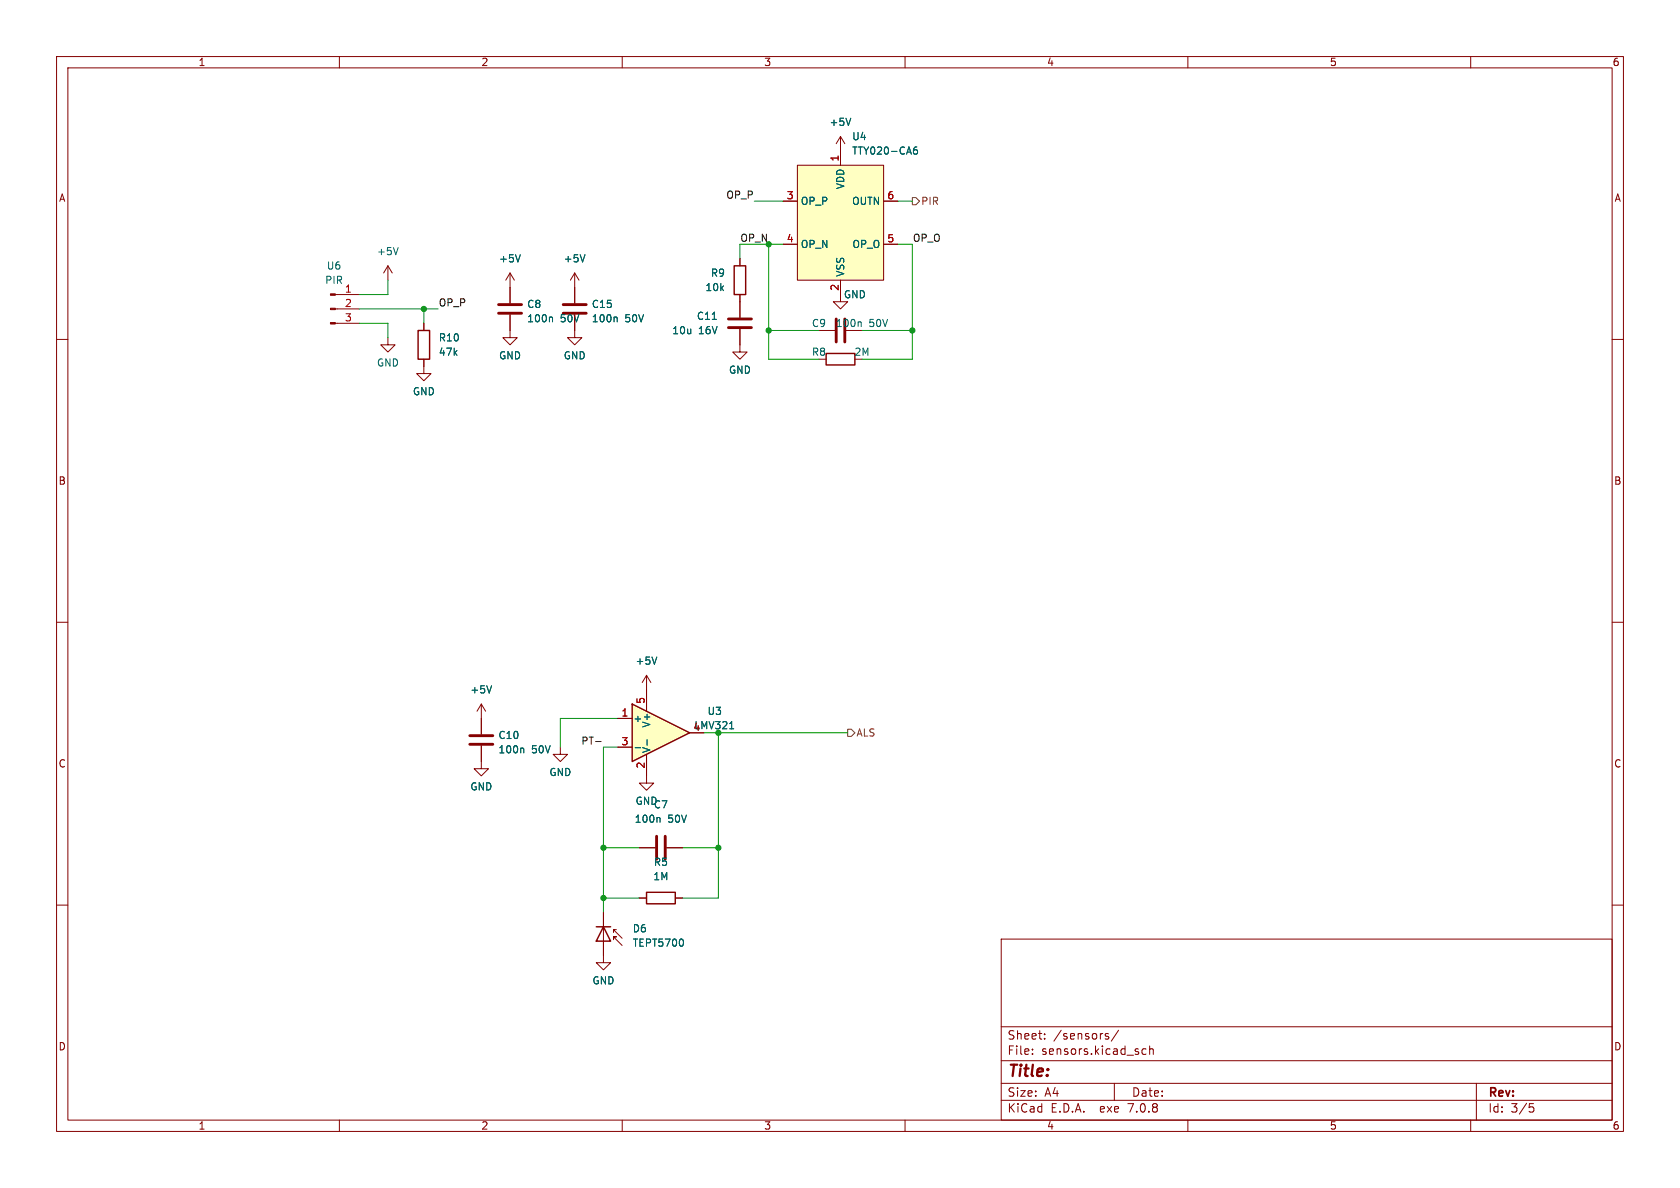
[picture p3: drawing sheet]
<svg xmlns="http://www.w3.org/2000/svg" width="297mm" height="210mm" viewBox="0 0 297 210" stroke-linecap="round" stroke-linejoin="round" font-family="sans-serif">
<g fill="none" stroke="#840000" stroke-width=".18">
<path d="M10 10h277v190h-277zM12 12h273v186h-273zM60 10v2M110 10v2M160 10v2M210 10v2M260 10v2M138.4 35.6h2.6M141 29.2h15.2v20.3h-15.2zM148.6 24.1l-.8 1.3M148.6 24.1v5.1M148.6 24.1l.8 1.3"/>
<path d="M156.2 35.6h2.5M10 60h2M68.6 59.7v1.3h1.2l-1.2 1.2-1.3-1.2h1.3M74.9 57.2v1.2M90.2 55.6v4.1h1.2l-1.2 1.3-1.3-1.3h1.3M90.2 48.3l-.8 1.2M90.2 48.3v5.3M90.2 48.3l.7 1.2M101.6 55.6v4.1h1.3l-1.3 1.3-1.3-1.3h1.3M101.6 48.3l-.8 1.2M101.6 48.3v5.3M101.6 48.3l.8 1.2"/>
<path d="M138.4 43.2h2.6M148.6 49.5v2.6M156.2 43.2h2.5M285 60h2M74.9 63.5v2.5h1.3l-1.3 1.3-1.2-1.3h1.2M10 110h2M285 110h2M10 160h2M113 149.9h2.8M113 158.8h1.3M117.9 149.9h2.7M119.4 158.8h1.2"/>
<path d="M285 160h2M106.7 161.3v8.9h1.2l-1.2 1.3-1.3-1.3h1.3M108.5 166.1v-.5h.5h-.5l1.5 1.5M108.5 164.3v.5M109 164.3h-.5l1.5 1.6M177 166h108v32h-108zM60 198v2M110 198v2M160 198v2M177 194.5h108M177 191.5h108M177 187.5h108"/>
<path d="M177 181.5h108M182.5 186.3v.1M182.5 185.5v.1M184.7 183.6v.1M184.7 182.8v.1M195.5 183.1l.5 .2v.2l-.2 .2-.4-.1M195.5 182.8h.5M197 191.5v3M197.7 182.1l-1.2 2M202.6 185.5l-.4-.1-.3 .3v.4l.1 .2h.6M203.2 185.5l.3-.1 .3 .1 .1 .9M203.2 184.9v1.5"/>
<path d="M210 198v2M260 198v2M261 191.5v6.5M270.4 195.1h.7M270.5 195.7h.4l.3 .3-.2 .5-.5 .1"/>
</g>
<path d="M88.1 55.4h4.1M88.1 53.8h4.1M99.6 55.4h4M99.6 53.8h4M116.1 147.8v4.1M117.6 147.8v4.1" fill="none" stroke="#840000" stroke-width=".51"/>
<path d="M150.4 20.9l-.4 1.3M162.1 26h-.4a.86 .86 0 0 0 0 1.2l.4-.1 .1-.4-.2-.2h-.4l-.1 .2M92 45l-.4 1.3M97.5 56l.2 .2v.7M103.4 45l-.4 1.3M108.9 56l.2 .2v.7M116.5 144.5l.2 .2v.7M120.8 166.2v.8" fill="none" stroke="#006464" stroke-width=".18"/>
<path d="M73.9 58.4h2v5.1h-2zM114.3 157.7h5.1v2.1h-5.1zM105.4 163.8h2.5M106.7 163.8l1.2 2.6h-2.5z" fill="none" stroke="#840000" stroke-width=".25"/>
<path d="M141 29.2h15.2v20.3h-15.2z" fill="#ffffc2" stroke="#ffffc2" stroke-width=".18"/>
<path d="M111.8 124.5l10.1 5-10.1 5.1z" fill="#ffffc2"/>
<path d="M129.8 47h2v5.1h-2zM146 62.5h5.1v2h-5.1zM111.8 124.5l10.1 5-10.1 5.1z" fill="none" stroke="#840000" stroke-width=".25"/>
<g fill="none" stroke="#840000" stroke-width=".18">
<path d="M138.4 35.6h2.6M148.6 26.7v2.5M156.2 35.6h2.5M59.3 57.2h4.2M59.3 54.6h4.2M59.3 52.1h4.2M68.6 47l-.8 1.3M68.6 47v2.5M68.6 47l.7 1.3M74.9 57.2v1.2M90.2 50.8v2.8M90.2 55.6v2.8"/>
<path d="M101.6 50.8v2.8M101.6 55.6v2.8M130.8 58.2v4h-1.3l1.3 1.3 1.3-1.3h-1.3M130.8 45.7v1.3M130.8 52.1v4M138.4 43.2h2.6M144.8 58.4h2.8M148.6 49.5v3.8h1.3l-1.3 1.3-1.3-1.3h1.3M149.6 58.4h2.8M156.2 43.2h2.5M74.9 63.5v1.3M114.3 119.4v6.3"/>
<path d="M114.3 119.4l-.8 1.3M114.3 119.4l.8 1.3M85.1 131.8v4.1h1.3l-1.3 1.3-1.3-1.3h1.3M85.1 124.5l-.8 1.2M85.1 124.5v5.3M85.1 124.5l.8 1.2M99.1 132.1v1.3h1.2l-1.2 1.2-1.3-1.2h1.3M109.2 127h2.6M109.2 132.1h2.6M114.3 133.4v5h1.3l-1.3 1.3-1.3-1.3h1.3M121.9 129.5h2.6M113 149.9h2.8"/>
<path d="M113 158.8h1.3M117.9 149.9h2.7M119.4 158.8h1.2M106.7 161.3v2.5M106.7 166.4v2.5"/>
</g>
<g fill="none" stroke="#006464" stroke-width=".18">
<path d="M150.4 20.9l-.4 1.3M162.1 26h-.4a.86 .86 0 0 0 0 1.2l.4-.1 .1-.4-.2-.2h-.4l-.1 .2M70.4 43.8l-.4 1.2M92 45l-.4 1.3M97.5 56l.2 .2v.7M103.4 45l-.4 1.3M108.9 56l.2 .2v.7M125.9 56.5h.7M152.1 56.9l.1 .2v.6M116.1 116.1l-.4 1.3M86.9 121.2l-.4 1.3M92.4 132.2l.2 .2v.7"/>
<path d="M112.3 132.2h1M114.4 130.8v.9M129 128.8h.7M116.5 144.5l.2 .2v.7M120.8 166.2v.8"/>
</g>
<path d="M128.8 56.4h4M128.8 57.9h4M147.8 56.4v4.1M149.4 56.4v4.1M83.1 131.6h4M83.1 130h4" fill="none" stroke="#840000" stroke-width=".51"/>
<g fill="#840000" stroke="#840000" stroke-width=".18">
<path d="M58.4 57h.9v.3h-.9z"/>
<path d="M58.4 54.5h.9v.2h-.9z"/>
<path d="M58.4 51.9h.9v.3h-.9z"/>
</g>
<path d="M161.3 34.9h.6l.7 .7-.7 .6h-.6zM149.9 128.9h.6l.6 .6-.6 .7h-.6z" fill="none" stroke="#725600" stroke-width=".18"/>
<path d="M105.3 131.1h1" fill="none" stroke="#0f0f0f" stroke-width=".18"/>
<g fill="none" stroke="#009600" stroke-width=".18">
<path d="M133.3 35.6h5.1M158.7 35.6h2.6M63.5 54.6h14M63.5 57.2h5.1v2.5M68.6 49.5v2.6h-5.1M74.9 54.6v2.6M135.9 43.2v20.3h8.9M135.9 58.4h8.9M138.4 43.2h-7.6v2.5M152.4 58.4h8.9M158.7 43.2h2.6v20.3h-8.9M109.2 132.1h-2.5v29.2"/>
<path d="M109.2 127h-10.1v5.1M149.9 129.5h-22.9v29.3h-6.4M106.7 149.9h6.3M106.7 158.8h6.3M120.6 149.9h6.4"/>
</g>
<g fill="#009600" stroke="#009600" stroke-width=".18">
<circle cx="135.9" cy="43.2" r=".46"/>
<circle cx="135.9" cy="58.4" r=".46"/>
<circle cx="161.3" cy="58.4" r=".46"/>
<circle cx="74.9" cy="54.6" r=".46"/>
<circle cx="127" cy="149.9" r=".46"/>
<circle cx="127" cy="129.5" r=".46"/>
<circle cx="106.7" cy="149.9" r=".46"/>
<circle cx="106.7" cy="158.8" r=".46"/>
</g>
<text font-size="2.8" fill="#840000" x="178" y="190.9">Title:</text>
<g font-size="2.1" fill="#840000">
<text x="178" y="184">Sheet:</text>
<text x="186.2" y="184">/sensors/</text>
<text x="178" y="186.7">File:</text>
<text x="184.1" y="186.7">sensors.kicad_sch</text>
<text x="178" y="196.9">KiCad</text>
<text x="178" y="194.1">Size:</text>
<text x="184.7" y="194.1">A4</text>
<text x="185.7" y="196.9">E.D.A.</text>
<text x="194.6" y="196.9">exe</text>
<text x="199.7" y="196.9">7.0.8</text>
<text x="200" y="194.1">Date:</text>
<text x="263" y="194.3">Rev:</text>
<text x="263" y="196.9">Id:</text>
<text x="267.1" y="196.9">3/5</text>
</g>
<g font-size="1.8" fill="#840000">
<text x="35" y="11.9">1</text>
<text x="85" y="11.9">2</text>
<text x="135" y="11.9">3</text>
<text x="185" y="11.9">4</text>
<text x="235" y="11.9">5</text>
<text x="285" y="11.9">6</text>
<text x="10.3" y="35.9">A</text>
<text x="285.3" y="35.9">A</text>
<text x="10.3" y="85.9">B</text>
<text x="285.3" y="85.9">B</text>
<text x="10.3" y="135.9">C</text>
<text x="285.3" y="135.9">C</text>
<text x="10.3" y="185.9">D</text>
<text x="285.3" y="185.9">D</text>
<text x="35" y="199.9">1</text>
<text x="85" y="199.9">2</text>
<text x="135" y="199.9">3</text>
<text x="185" y="199.9">4</text>
<text x="235" y="199.9">5</text>
<text x="285" y="199.9">6</text>
</g>
<g font-size="1.8" fill="#006464">
<text x="146.6" y="22.5">+5V</text>
<text x="150.6" y="25">U4</text>
<text x="150.6" y="27.5">TTY020-CA6</text>
<text x="149.5" y="33.5" transform="rotate(-90 149.5 33.5)">VDD</text>
<text x="141.5" y="36.4">OP_P</text>
<text x="150.5" y="36.4">OUTN</text>
<text x="57.7" y="47.9">U6</text>
<text x="66.5" y="45.3">+5V</text>
<text x="88.1" y="46.6">+5V</text>
<text x="99.6" y="46.6">+5V</text>
<text x="141.5" y="44">OP_N</text>
<text x="150.6" y="44">OP_O</text>
<text x="57.4" y="50.4">PIR</text>
<text x="124.6" y="51.7">10k</text>
<text x="125.6" y="49.1">R9</text>
<text x="149.1" y="52.9">GND</text>
<text x="149.5" y="49" transform="rotate(-90 149.5 49)">VSS</text>
<text x="93.1" y="54.6">C8</text>
<text x="93.1" y="57.2">100n</text>
<text x="99" y="57.2">50V</text>
<text x="104.5" y="57.2">100n</text>
<text x="104.5" y="54.6">C15</text>
<text x="110.5" y="57.2">50V</text>
<text x="118.7" y="59.3">10u</text>
<text x="123.1" y="56.7">C11</text>
<text x="123.5" y="59.3">16V</text>
<text x="143.4" y="58">C9</text>
<text x="147.7" y="58">100n</text>
<text x="153.6" y="58">50V</text>
<text x="66.5" y="65">GND</text>
<text x="77.5" y="63.1">47k</text>
<text x="77.5" y="60.6">R10</text>
<text x="88.1" y="63.7">GND</text>
<text x="99.6" y="63.7">GND</text>
<text x="143.4" y="63.1">R8</text>
<text x="151" y="63.1">2M</text>
<text x="72.9" y="70.1">GND</text>
<text x="128.8" y="66.3">GND</text>
<text x="112.3" y="117.7">+5V</text>
<text x="83.1" y="122.8">+5V</text>
<text x="88" y="130.8">C10</text>
<text x="111.9" y="127.9">+</text>
<text x="115.2" y="128.7" transform="rotate(-90 115.2 128.7)">V+</text>
<text x="122.7" y="129.1">LMV321</text>
<text x="125" y="126.6">U3</text>
<text x="88" y="133.4">100n</text>
<text x="94" y="133.4">50V</text>
<text x="97" y="137.4">GND</text>
<text x="115.2" y="133.2" transform="rotate(-90 115.2 133.2)">V-</text>
<text x="83.1" y="139.9">GND</text>
<text x="112.3" y="142.5">GND</text>
<text x="115.5" y="143.1">C7</text>
<text x="112.1" y="145.6">100n</text>
<text x="118.1" y="145.6">50V</text>
<text x="115.4" y="155.8">1M</text>
<text x="115.5" y="153.3">R5</text>
<text x="111.8" y="165">D6</text>
<text x="111.8" y="167.6">TEPT5700</text>
<text x="104.6" y="174.2">GND</text>
</g>
<g font-size="1.8" fill="#a90000">
<text x="148.3" y="28.6" transform="rotate(-90 148.3 28.6)">1</text>
<text x="139" y="35.3">3</text>
<text x="156.8" y="35.3">6</text>
<text x="139" y="42.9">4</text>
<text x="156.8" y="42.9">5</text>
<text x="60.9" y="51.8">1</text>
<text x="148.3" y="51.5" transform="rotate(-90 148.3 51.5)">2</text>
<text x="60.9" y="54.4">2</text>
<text x="60.9" y="56.9">3</text>
<text x="114" y="124.5" transform="rotate(-90 114 124.5)">5</text>
<text x="109.8" y="126.7">1</text>
<text x="109.8" y="131.8">3</text>
<text x="122.5" y="129.3">4</text>
<text x="114" y="136" transform="rotate(-90 114 136)">2</text>
</g>
<g font-size="1.8" fill="#0f0f0f">
<text x="128.3" y="35.2">OP_P</text>
<text x="130.8" y="42.8">OP_N</text>
<text x="161.3" y="42.8">OP_O</text>
<text x="77.5" y="54.3">OP_P</text>
<text x="102.7" y="131.7">PT-</text>
</g>
<g font-size="1.8" fill="#725600">
<text x="162.8" y="36.4">PIR</text>
<text x="151.3" y="130.4">ALS</text>
</g>
</svg>
